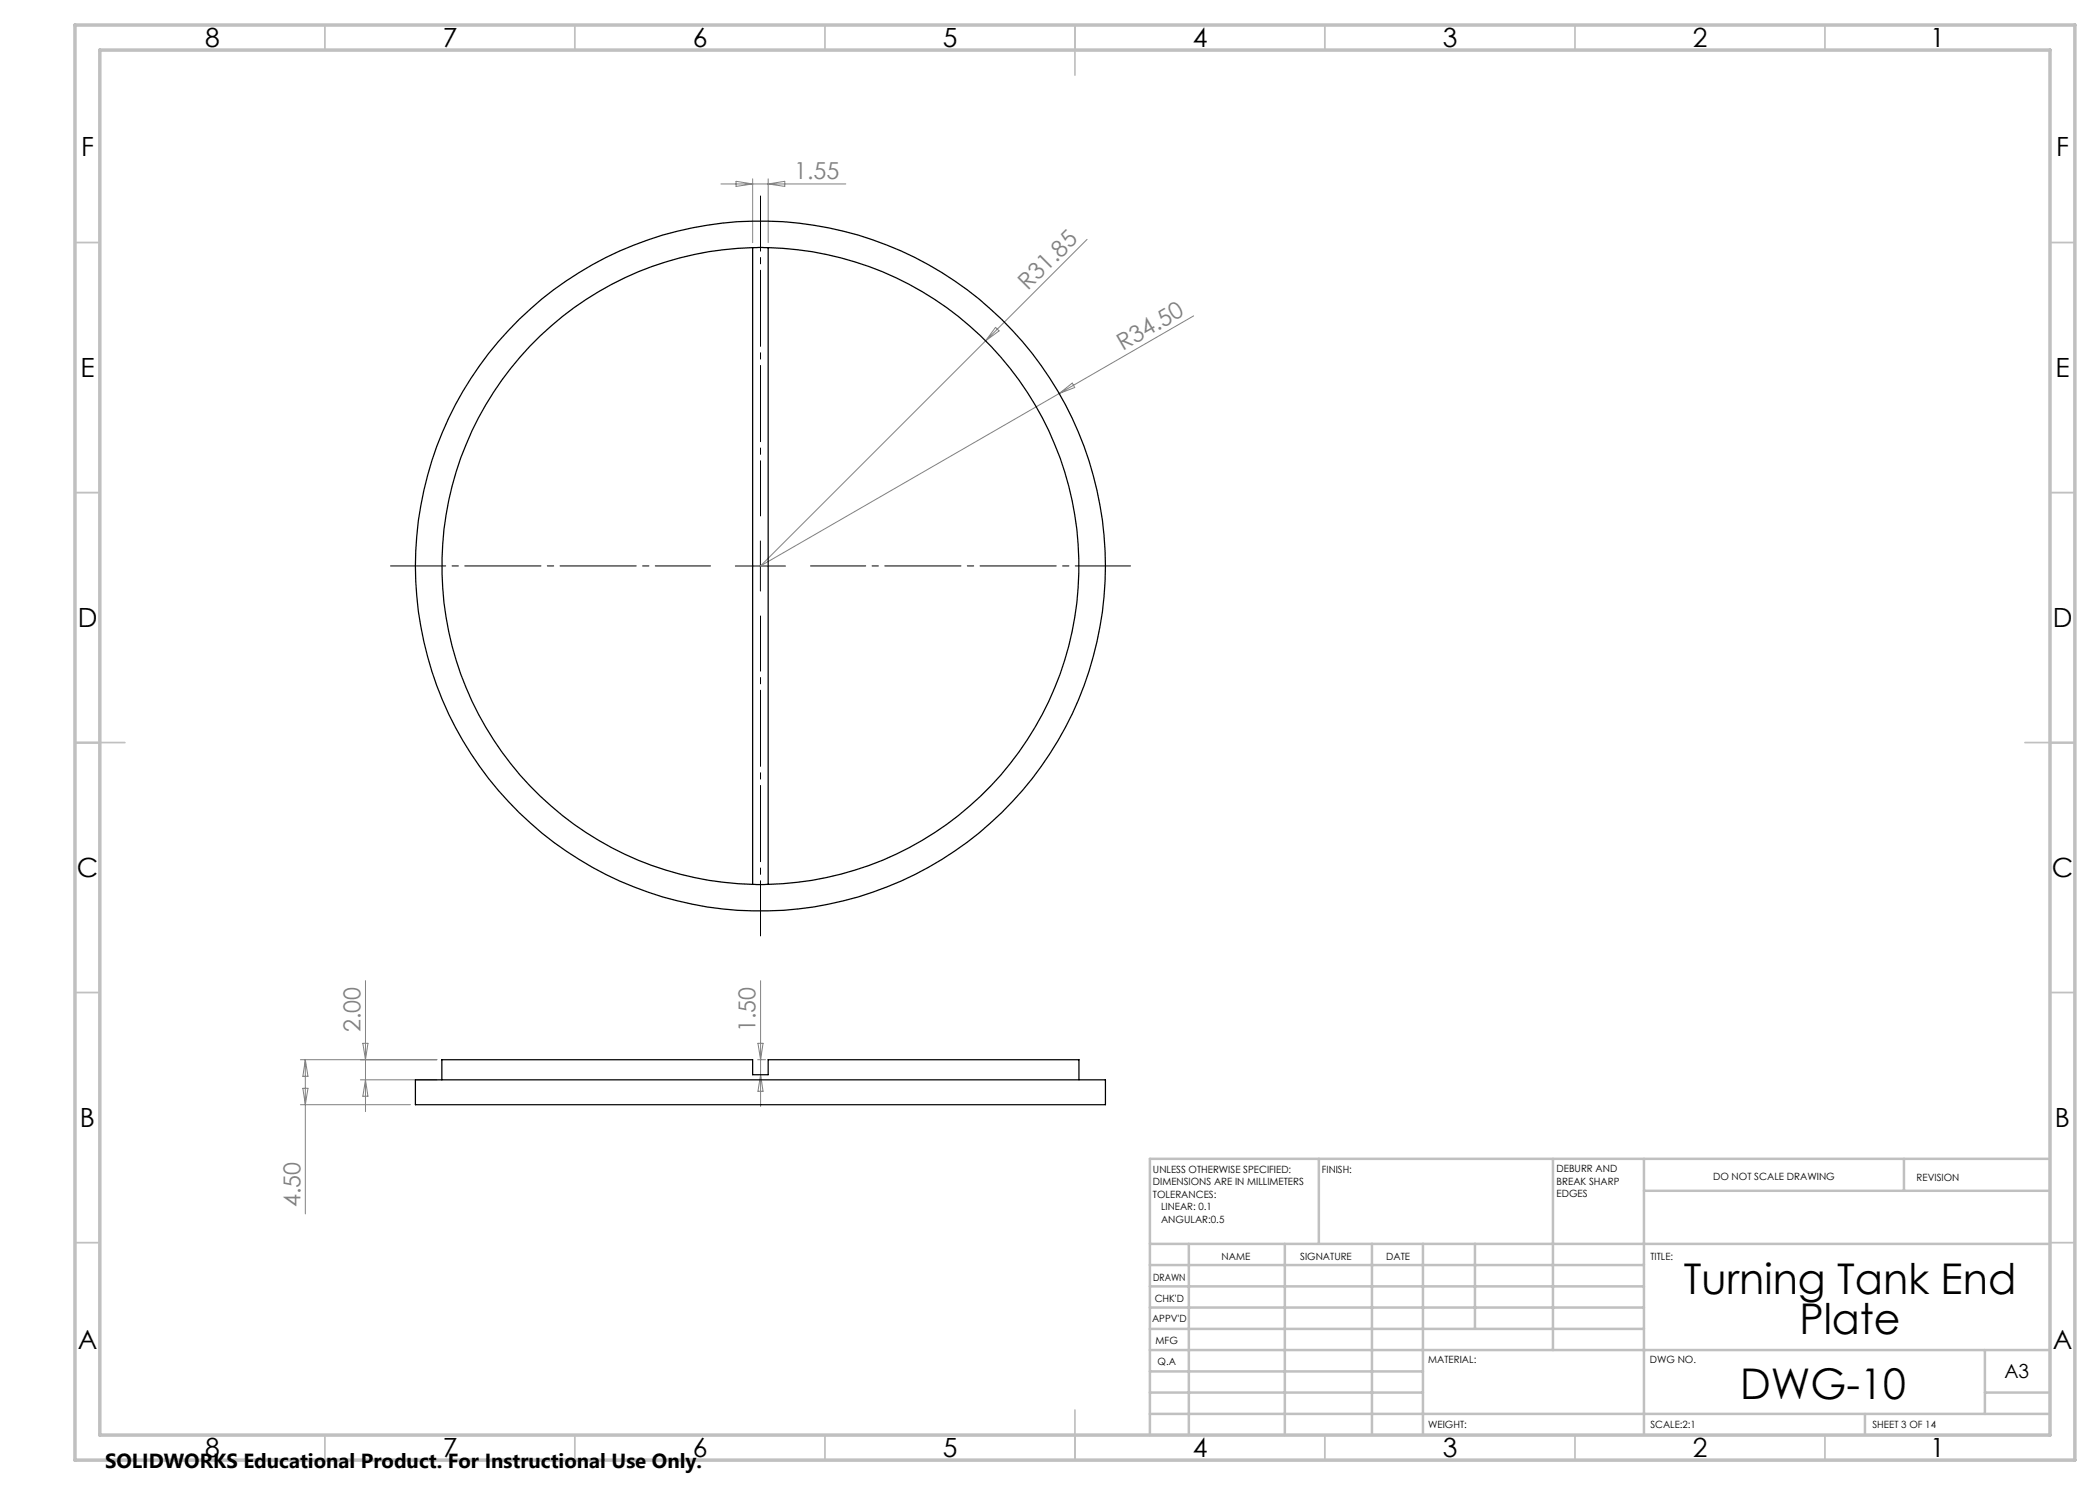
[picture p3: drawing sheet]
<svg xmlns="http://www.w3.org/2000/svg" width="420mm" height="297mm" viewBox="0 0 420 297" stroke-linecap="round" stroke-linejoin="round" font-family="sans-serif">
<path d="M142.1 113.2h-64M152.1 103.2v-64M162.1 113.2h64M152.1 123.2v64" fill="none" stroke="#000" stroke-width=".2" stroke-dasharray="15.2 1.3 1.3 1.3" stroke-dashoffset="4.2"/>
<path d="M147.1 113.2h10M152.1 108.2v10" fill="none" stroke="#000" stroke-width=".2"/>
<g fill="none" stroke="#c0c0c0" stroke-width=".35">
<path d="M65 5v5M115 5v5M165 5v5M215 5v10M265 5v5M315 5v5M365 5v5M15 48.5h5M410 48.5h5M15 98.5h5M410 98.5h5M15 148.5h10"/>
<path d="M405 148.5h10M15 198.5h5M410 198.5h5M15 248.5h5M410 248.5h5M65 287v5M115 287v5M165 287v5M215 282v10M265 287v5M315 287v5M365 287v5"/>
</g>
<g fill="none" stroke="#c0c0c0" stroke-width=".5">
<path d="M263.8 231.8v17M310.6 231.8v38.2M328.8 231.8v55.2M328.8 238.2h81.2M380.8 231.8v6.4M410 231.8h-180v55.2M230 248.8h180M230 257.3h98.8M230 253h98.8M237.8 248.8v38.2M257 248.8v38.2M274.4 248.8v38.2"/>
<path d="M284.6 248.8v38.2M295 248.8v17M230 265.8h98.8M230 261.5h98.8M230 278.5h54.6M230 274.3h54.6M230 270h180M397 278.5h13M397 270v12.8M230 282.8h180M373 282.8v4.2"/>
</g>
<path d="M15 5h400v287h-400zM20 10h390v277h-390z" fill="none" stroke="#c0c0c0" stroke-width=".7"/>
<g fill="none" stroke="#808080" stroke-width=".2">
<path d="M144.2 36.8h25M147.2 36.3l3.3 .5-3.3 .5zM150.5 35.8v12.7M153.6 35.8v12.7M153.6 36.8l3.4-.5v1zM217.4 47.9l-65.3 65.3 59.7-34.5M199.1 65.5l.7 .7-2.7 2zM211.8 78.7l2.7-2.1 .4 .9zM238.7 63.2l-26.9 15.5M73.1 196.1v26.2M152.1 196.1v25.2M60.1 211.9h27.3"/>
<path d="M60.6 217.7h1l-.5 3.2zM61.1 211.9v30.9M61.1 211.9l.5 3.4h-1zM72.1 216h15.3M72.6 208.7h1l-.5 3.2zM73.1 216l.5 3.2h-1zM151.5 211.9h1.6M151.6 208.7h1l-.5 3.2zM152.1 214.9l.5 3.4h-1zM60.1 220.9h22"/>
</g>
<g fill="none" stroke="#000" stroke-width=".25">
<path d="M150.5 49.5a63.7 63.7 0 0 0-62.1 63.7 63.7 63.7 0 0 0 62.1 63.7M150.5 49.5h3.1M150.5 49.5v127.4M153.6 49.5a63.7 63.7 0 0 1 62.2 63.7 63.7 63.7 0 0 1-62.2 63.7M153.6 49.5v127.4M150.5 176.9h3.1M83.1 216h138v4.9h-138zM88.4 216v-4.1h62.1v3h3.1v-3h62.2v4.1"/>
<circle cx="152.1" cy="113.2" r="69"/>
</g>
<g font-size="8.5">
<text x="336.8" y="258.8">Turning Tank End</text>
<text x="359.9" y="266.9">Plate</text>
<text x="348.1" y="279.7">DWG-10</text>
</g>
<g font-size="5.3">
<text x="41" y="9.5">8</text>
<text x="88.5" y="9.5">7</text>
<text x="138.5" y="9.5">6</text>
<text x="188.5" y="9.5">5</text>
<text x="238.5" y="9.5">4</text>
<text x="288.5" y="9.5">3</text>
<text x="338.5" y="9.5">2</text>
<text x="386" y="9.5">1</text>
<text x="16.2" y="31.3">F</text>
<text x="411.2" y="31.3">F</text>
<text x="16.1" y="75.5">E</text>
<text x="411.1" y="75.5">E</text>
<text x="15.5" y="125.5">D</text>
<text x="410.5" y="125.5">D</text>
<text x="15.4" y="175.5">C</text>
<text x="410.4" y="175.5">C</text>
<text x="16" y="225.5">B</text>
<text x="411" y="225.5">B</text>
<text x="15.5" y="269.8">A</text>
<text x="410.5" y="269.8">A</text>
<text x="41" y="291.5">8</text>
<text x="88.5" y="291.5">7</text>
<text x="138.5" y="291.5">6</text>
<text x="188.5" y="291.5">5</text>
<text x="238.5" y="291.5">4</text>
<text x="288.5" y="291.5">3</text>
<text x="338.5" y="291.5">2</text>
<text x="386" y="291.5">1</text>
</g>
<g font-size="4.7" fill="#808080">
<text x="158.8" y="35.8">1.55</text>
<text x="205.6" y="58.3" transform="rotate(-45 205.6 58.3)">R31.85</text>
<text x="224.6" y="70.2" transform="rotate(-30 224.6 70.2)">R34.50</text>
<text x="72.1" y="206.5" transform="rotate(-90 72.1 206.5)">2.00</text>
<text x="151.1" y="206.5" transform="rotate(-90 151.1 206.5)">1.50</text>
<text x="60.1" y="241.5" transform="rotate(-90 60.1 241.5)">4.50</text>
</g>
<text font-size="4.1" x="21" y="293.7">SOLIDWORKS Educational Product. For Instructional Use Only.</text>
<text font-size="3.9" x="400.9" y="275.5">A3</text>
<g font-size="2">
<text x="230.6" y="234.6">UNLESS OTHERWISE SPECIFIED:</text>
<text x="230.6" y="237.1">DIMENSIONS ARE IN MILLIMETERS</text>
<text x="230.6" y="239.6">TOLERANCES:</text>
<text x="264.4" y="234.6">FINISH:</text>
<text x="311.3" y="234.5">DEBURR AND</text>
<text x="311.3" y="237">BREAK SHARP</text>
<text x="311.3" y="239.5">EDGES</text>
<text x="342.6" y="236">DO NOT SCALE DRAWING</text>
<text x="383.3" y="236.2">REVISION</text>
<text x="232.2" y="242.1">LINEAR: 0.1</text>
<text x="232.2" y="244.6">ANGULAR:0.5</text>
<text x="244.3" y="252">NAME</text>
<text x="260" y="251.9">SIGNATURE</text>
<text x="277.2" y="251.9">DATE</text>
<text x="330.1" y="251.9">TITLE:</text>
<text x="230.6" y="256.1">DRAWN</text>
<text x="230.9" y="260.3">CHK'D</text>
<text x="230.4" y="264.4">APPV'D</text>
<text x="231.1" y="268.8">MFG</text>
<text x="231.5" y="273">Q.A</text>
<text x="285.6" y="272.5">MATERIAL:</text>
<text x="330" y="272.5">DWG NO.</text>
<text x="285.6" y="285.5">WEIGHT:</text>
<text x="330.1" y="285.6">SCALE:2:1</text>
<text x="374.5" y="285.6">SHEET 3 OF 14</text>
</g>
</svg>
